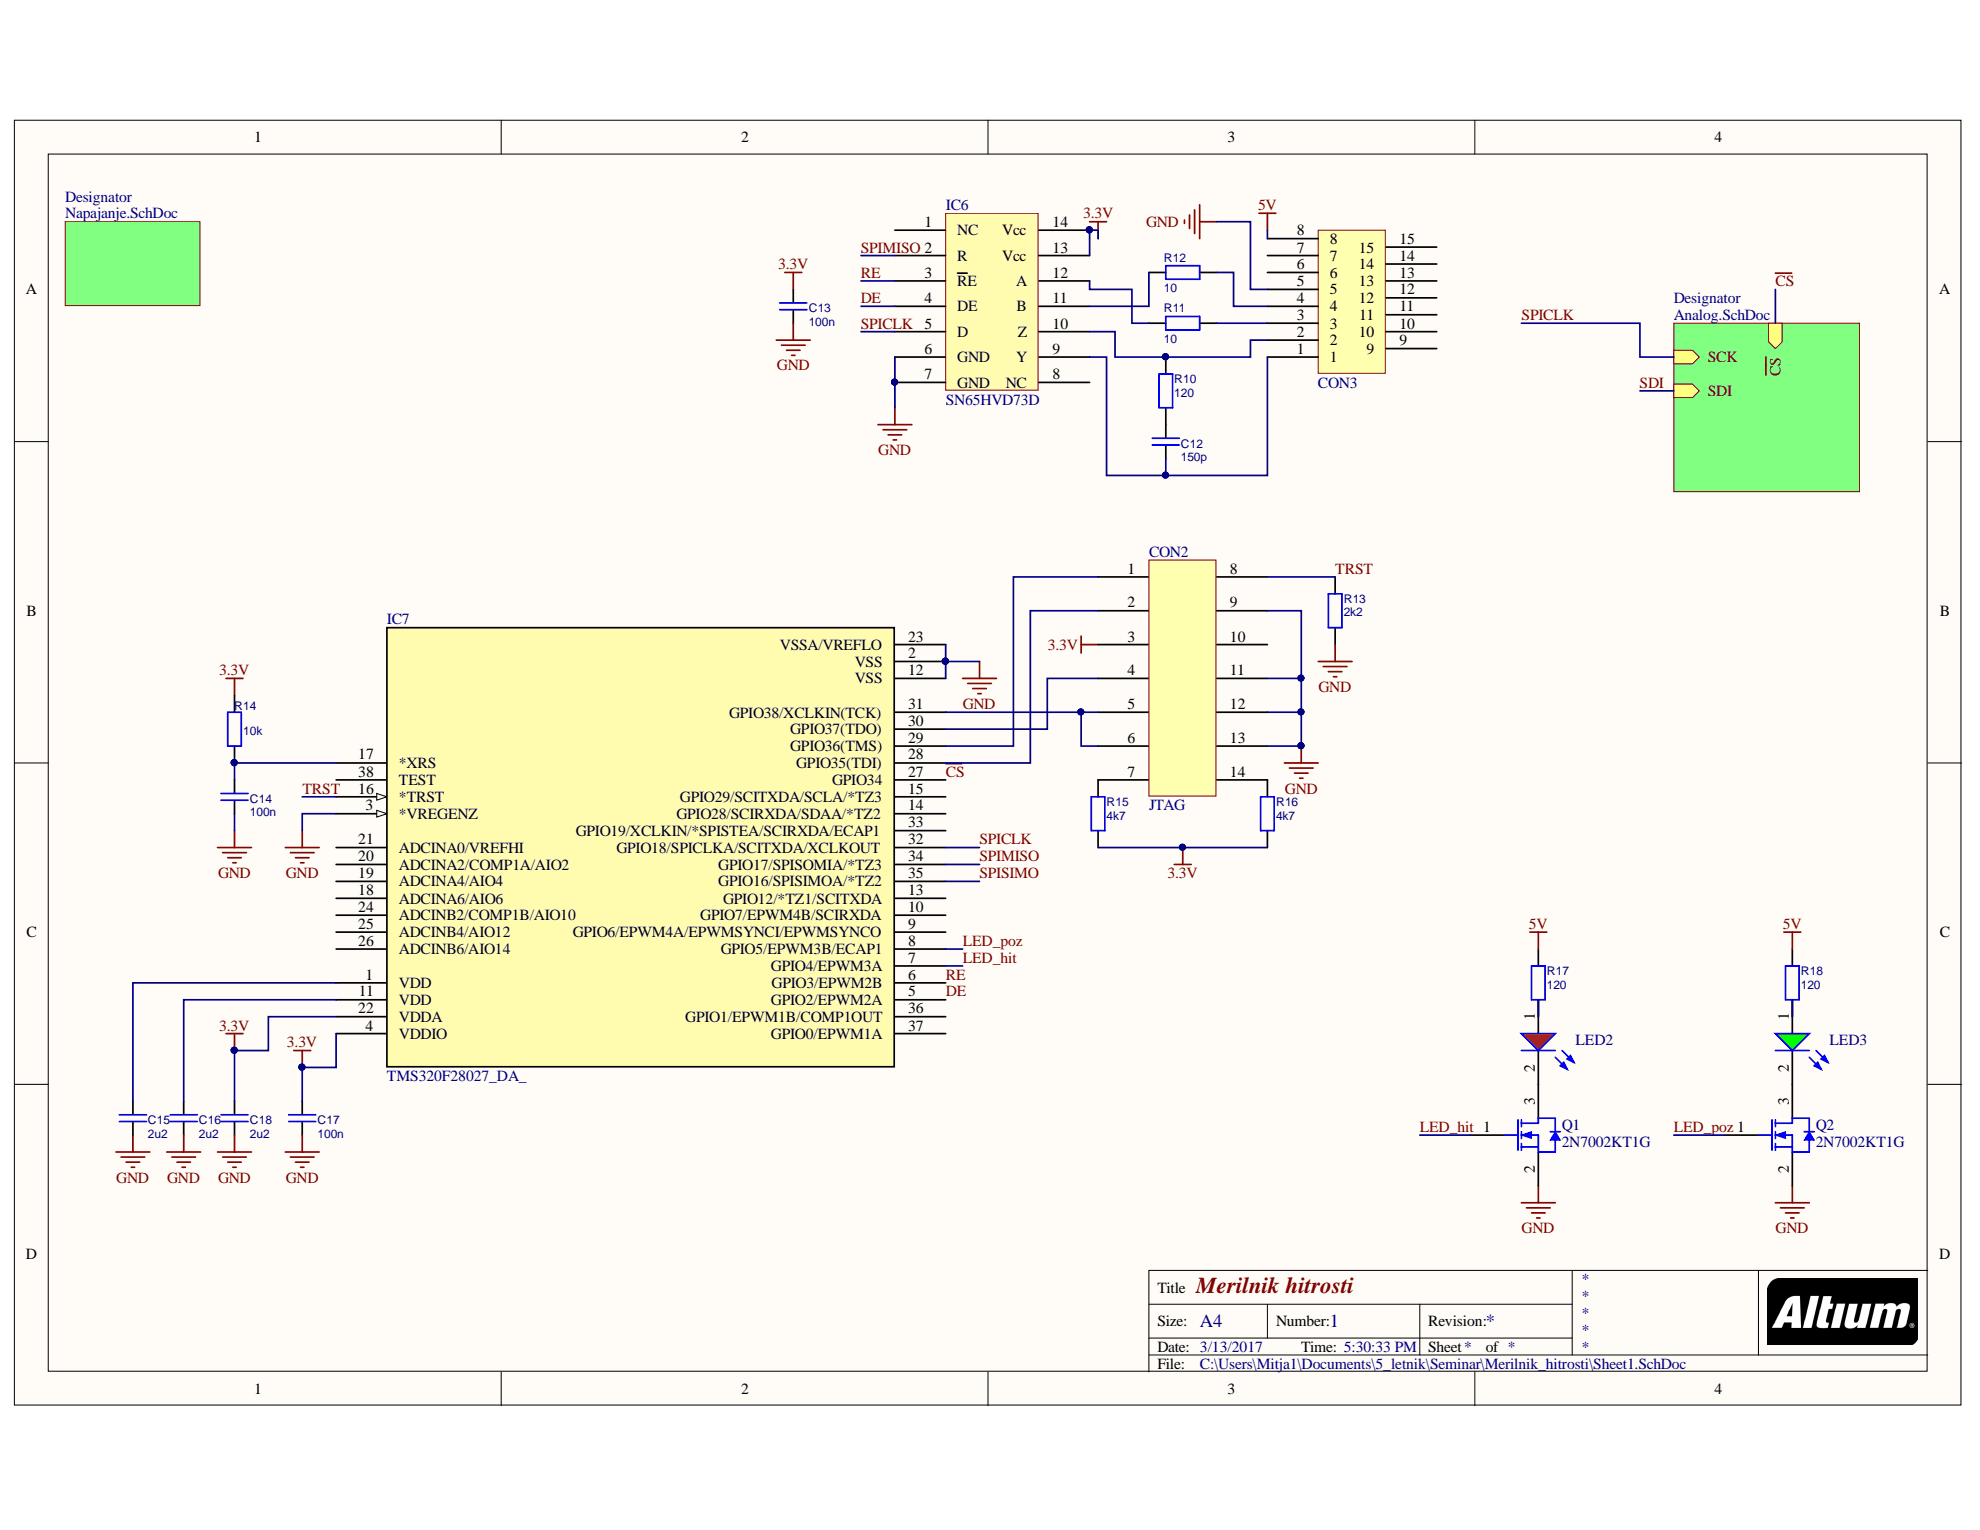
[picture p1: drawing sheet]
# Altium schematic sheet Sheet1.SchDoc: Merilnik hitrosti
size A4; Author: Mitja Alic; DocumentNumber: 1

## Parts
C12  150p  [C0603]
C13  100n  [C0603]
C14  100n  [C0603]
C15  2u2  [C0603]
C16  2u2  [C0603]
C17  100n  [C0603]
C18  2u2  [C0603]
CON2  JTAG  [JTAG micromatch]
CON3  DSUbConector  [DSUB conector]  (value not drawn)
IC6  SN65HVD73D  [D14_N]
IC7  TMS320F28027_DA_  [TSOP65P810X120-38N]
LED2  150060RS75000  [LED_0603_Red]  (value not drawn)
LED3  150060VS75000  [LED_0603_Bright Green]  (value not drawn)
Q1  2N7002KT1G  [NXP-SOT23_N]
Q2  2N7002KT1G  [NXP-SOT23_N]
R10  120  [R0603]
R11  10  [R0603]
R12  10  [R0603]
R13  value 2k2  [R0805]  (hidden comment: 120)
R14  value 10k  [R0805]  (hidden comment: 120)
R15  4k7  [R0805]
R16  4k7  [R0805]
R17  120  [R0805]
R18  120  [R0805]

## Sub-sheets
Designator = Napajanje.SchDoc: no entries
Designator = Analog.SchDoc: SCK (in), SDI (in), ~{CS} (in)

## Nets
3.3V: C13.1 C17.1 C18.1 CON2.3 IC6.13(VCC) IC6.14(VCC) IC7.4(VDDIO) IC7.22(VDDA) R14.1 R15.1 R16.1
5V: CON3.8 R17.1 R18.1
GND: C13.2 C14.2 C15.2 C16.2 C17.2 C18.2 CON2.9 CON2.11 CON2.12 CON2.13 CON3.5 IC6.6(GND) IC6.7(GND) IC7.2(VSS) IC7.3(*VREGENZ) IC7.12(VSS) IC7.23(VSSA/VREFLO) Q1.2(S) Q2.2(S) R13.1
~{CS}: IC7.27(GPIO34) ; sheet Designator/~{CS}
CLK+: CON3.1 IC6.9(Y) R10.1
CLK-: C12.2 CON3.2 IC6.10(Z)
DAT+: CON3.3 R11.1
DAT-: CON3.4 R12.1
DE: IC6.4(DE) IC7.5(GPIO2/EPWM2A)
LED_hit: IC7.7(GPIO4/EPWM3A) Q1.1(G)
LED_poz: IC7.8(GPIO5/EPWM3B/ECAP1) Q2.1(G)
RE: IC6.3(~{RE}) IC7.6(GPIO3/EPWM2B)
SDI: IC7.35(GPIO16/SPISIMOA/*TZ2) ; sheet Designator/SDI
SPICLK: IC6.5(D) IC7.32(GPIO18/SPICLKA/SCITXDA/XCLKOUT) ; sheet Designator/SCK
SPIMISO: IC6.2(R) IC7.34(GPIO17/SPISOMIA/*TZ3)
TRST: CON2.8 IC7.16(*TRST) R13.2
NetC12_1: C12.1 R10.2
NetC14_1: C14.1 IC7.17(*XRS) R14.2
NetC15_1: C15.1 IC7.1(VDD)
NetC16_1: C16.1 IC7.11(VDD)
NetCON2_1: CON2.1 IC7.29(GPIO36(TMS))
NetCON2_2: CON2.2 IC7.28(GPIO35(TDI))
NetCON2_4: CON2.4 IC7.30(GPIO37(TDO))
NetCON2_5: CON2.5 CON2.6 IC7.31(GPIO38/XCLKIN(TCK))
NetCON2_7: CON2.7 R15.2
NetCON2_14: CON2.14 R16.2
NetIC6_11: IC6.11(B) R12.2
NetIC6_12: IC6.12(A) R11.2
NetLED2_1: LED2.1(A) R17.2
NetLED2_2: LED2.2(C) Q1.3(D)
NetLED3_1: LED3.1(A) R18.2
NetLED3_2: LED3.2(C) Q2.3(D)

Not connected (* = marked no-connect by the designer): CON2 10; CON3 6 7 9 10 11 12 13 14 15; IC6 1(NC) 8(NC); IC7 9(GPIO6/EPWM4A/EPWMSYNCI/EPWMSYNCO) 10(GPIO7/EPWM4B/SCIRXDA) 13(GPIO12/*TZ1/SCITXDA) 14(GPIO28/SCIRXDA/SDAA/*TZ2) 15(GPIO29/SCITXDA/SCLA/*TZ3) 18(ADCINA6/AIO6) 19(ADCINA4/AIO4) 20(ADCINA2/COMP1A/AIO2) 21(ADCINA0/VREFHI) 24(ADCINB2/COMP1B/AIO10) 25(ADCINB4/AIO12) 26(ADCINB6/AIO14) 33(GPIO19/XCLKIN/*SPISTEA/SCIRXDA/ECAP1) 36(GPIO1/EPWM1B/COMP1OUT) 37(GPIO0/EPWM1A) 38(TEST)
